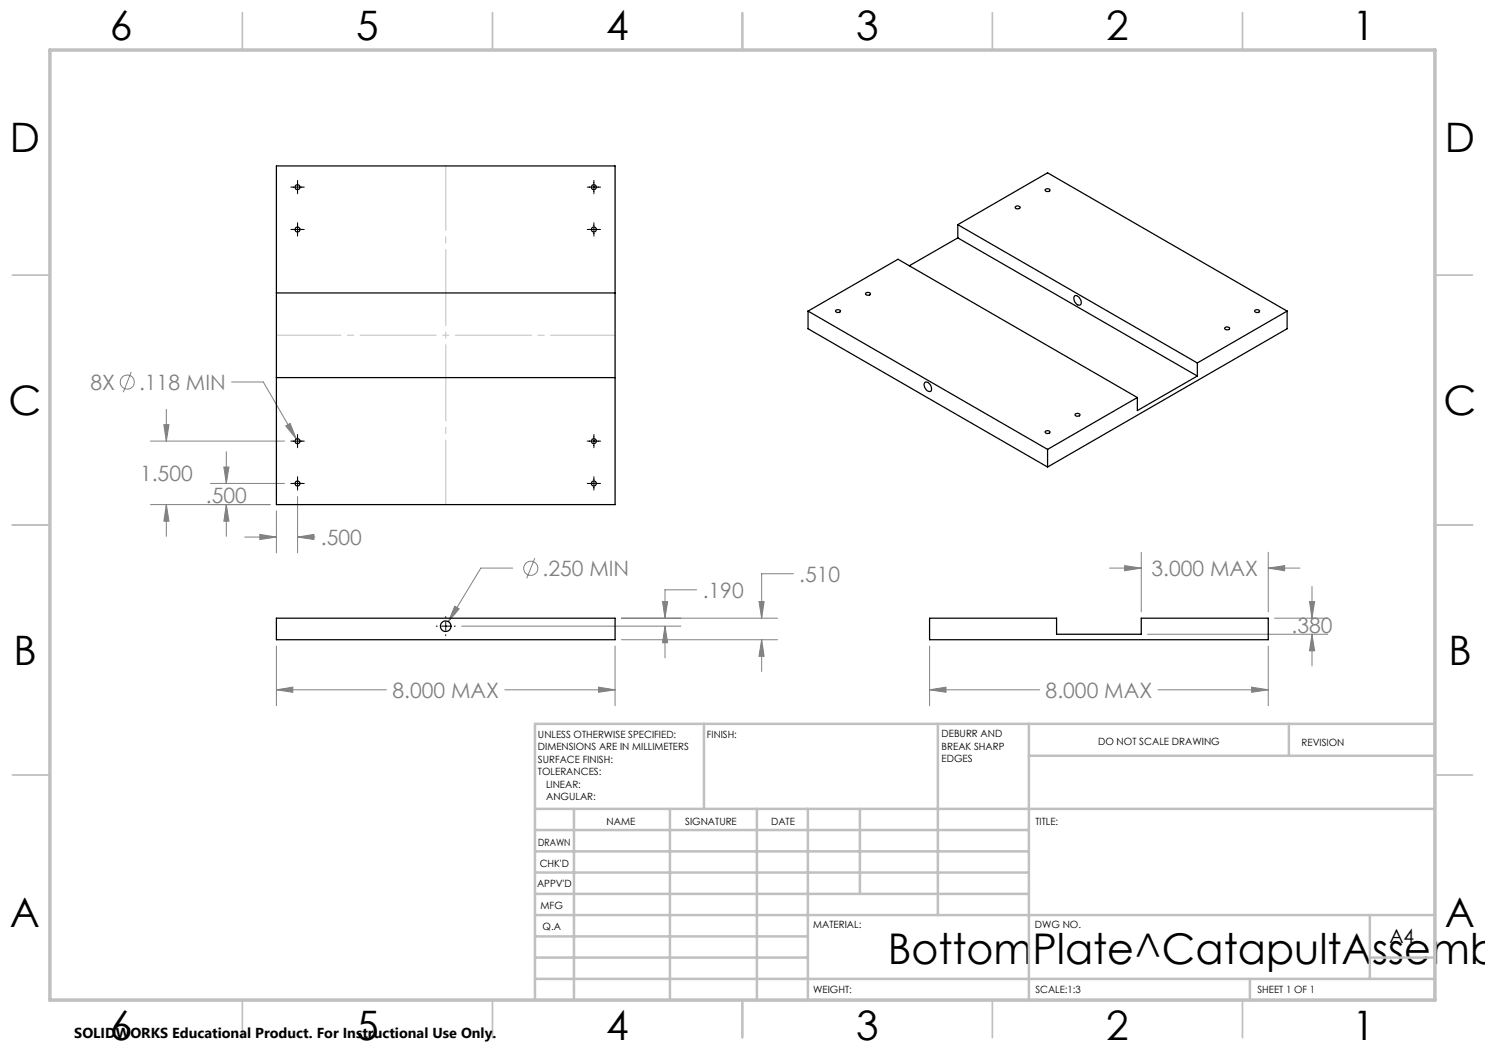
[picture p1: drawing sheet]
<svg xmlns="http://www.w3.org/2000/svg" width="297mm" height="210mm" viewBox="0 0 297 210" stroke-linecap="round" stroke-linejoin="round" font-family="sans-serif">
<g fill="none" stroke="#808080" stroke-width=".2">
<path d="M26.2 74.4l-1.5 4M46.3 76.4h6.4l6.6 11.4M30.1 88.2h26.8M32.8 84.9h1l-.5 3.3zM33.3 81.9v6.3M42.1 96.7h14.8M44.8 93.4h1l-.5 3.3zM45.3 90.3v6.4M57.2 85.2l.8-.5 1.3 3.1zM59.5 99.3v11.3M30.1 100.9h23.9M33.3 100.9v6.4"/>
<path d="M33.3 100.9l.5 3.3h-1zM45.3 100.9v6.4M45.3 100.9l.5 3.3h-1zM48.9 107.4h6.4M52 106.9l3.3 .5-3.3 .5zM55.3 102.2v8.4M59.5 107.4h3.5M59.5 107.4l3.3-.5v1zM102.5 113.6h-6.3l-6.5 10.7M107 111.6l-1.7 4.1M139.3 118h-6.3v5.6M158.7 114.8h-6.4v8.8"/>
<path d="M221.9 113.6h6.3M224.9 113.1l3.3 .5-3.3 .6zM228.2 110.4v12M253.6 113.6h6.4M253.6 110.4v12M253.6 113.6l3.3-.5v1.1zM262.4 117.3v6.3M55.3 129.2v11.9M55.3 138h22M55.3 138l3.3-.6v1.1zM90.9 121.2l.9 .6-2.1 2.5zM92.3 125.2h43.9"/>
<path d="M101 138h22M119.7 137.4l3.3 .6-3.3 .5zM123 129.2v11.9M124.3 127.9h31.2M124.3 123.6h31.2M132.5 120.3h1l-.5 3.3zM133 125.2v6.4M133 125.2l.5 3.3h-1zM151.8 120.3h1l-.5 3.3zM152.3 127.9v6.4M152.3 127.9l.5 3.4h-1zM185.9 138l3.3-.6v1.1z"/>
<path d="M185.9 138h22M185.9 129.2v11.9M229.5 126.9h36.1M231.6 138h22M250.3 137.4l3.3 .6-3.3 .5zM253.6 129.2v11.9M254.9 123.6h10.7M261.9 120.3h1l-.5 3.3zM262.4 126.9l.5 3.3h-1zM262.4 126.9v6.3"/>
<circle cx="25.5" cy="76.4" r="1.41"/>
<circle cx="106.2" cy="113.7" r="1.41"/>
</g>
<g fill="none" stroke="#000" stroke-width=".2">
<path d="M58.2 37.4h2.7M59.5 36.1v2.7M117.4 37.4h2.7M118.8 36.1v2.7M58.2 45.9h2.7M59.5 44.5v2.7M117.4 45.9h2.7M118.8 44.5v2.7M58.2 96.7h2.7M58.2 88.2h2.7M59.5 86.9v2.7M59.5 95.3v2.7"/>
<path d="M117.4 96.7h2.7M117.4 88.2h2.7M118.8 86.9v2.7M118.8 95.3v2.7M87.2 125.2h.3M88.3 125.2h1.7M89.1 123.3v.2M89.1 124.4v1.7M89.1 126.9v.2M90.8 125.2h.3"/>
</g>
<path d="M89.2 33.2v67.7M123 67h-67.7" fill="none" stroke="#c0c0c0" stroke-width=".2" stroke-dasharray="15.2 1.3 1.3 1.3" stroke-dashoffset="2.3"/>
<g fill="none" stroke="#c0c0c0" stroke-width=".35">
<path d="M48.5 2.5v7.5M98.5 2.5v7.5M148.5 2.5v7.5M198.5 2.5v7.5M248.5 2.5v7.5M2.5 55h7.5M287 55h7.5M2.5 105h7.5M287 105h7.5M2.5 155h7.5M287 155h7.5M48.5 200v7.5"/>
<path d="M98.5 200v7.5M148.5 200v7.5M198.5 200v7.5M248.5 200v7.5"/>
</g>
<g fill="none" stroke="#c0c0c0" stroke-width=".5">
<path d="M140.8 144.8v17M187.6 144.8v38.2M205.8 144.8v55.2M205.8 151.2h81.2M257.8 144.8v6.4M287 144.8h-180v55.2M107 161.8h180M107 178.8h98.8M107 174.5h98.8M107 170.3h98.8M107 166h98.8M114.8 161.8v38.2"/>
<path d="M134 161.8v38.2M151.4 161.8v38.2M161.6 161.8v38.2M172 161.8v17M107 195.8h180M107 191.5h54.6M107 187.3h54.6M107 183h180M250 195.8v4.2M274 191.5h13M274 183v12.8"/>
</g>
<path d="M10 10h277v190h-277z" fill="none" stroke="#c0c0c0" stroke-width=".7"/>
<path d="M152.3 127.9l.5 3.4h-1zM151.8 120.3h1l-.5 3.3zM132.5 120.3h1l-.5 3.3zM133 125.2l.5 3.3h-1zM119.7 137.4l3.3 .6-3.3 .5zM55.3 138l3.3-.6v1.1zM90.9 121.2l-1.2 3.1 2.1-2.5zM44.8 93.4h1l-.5 3.3zM45.3 100.9l.5 3.3h-1zM59.5 107.4l3.3-.5v1zM52 106.9l3.3 .5-3.3 .5zM32.8 84.9h1l-.5 3.3zM33.3 100.9l.5 3.3h-1zM57.2 85.2l2.1 2.6-1.3-3.1zM250.3 137.4l3.3 .6-3.3 .5zM185.9 138l3.3-.6v1.1zM224.9 113.1l3.3 .5-3.3 .6zM253.6 113.6l3.3-.5v1.1zM262.4 126.9l.5 3.3h-1zM261.9 120.3h1l-.5 3.3z" fill="#808080"/>
<g fill="none" stroke="#000" stroke-width=".25">
<path d="M55.3 33.2h67.7v67.7h-67.7zM209 38a.53 .53 0 0 1 .6-.3 .53 .53 0 0 1 .4 .5 .57 .57 0 0 1-1-.2zM55.3 58.6h67.7M173.2 58.6a.51 .51 0 0 1 .5-.2 .51 .51 0 0 1 .4 .5 .54 .54 0 0 1-.6 .2 .54 .54 0 0 1-.4-.4zM191.6 47.6l47.9 27.6M191.6 47.6l-9.7 5.6M191.6 44.9l47.9 27.7M191.6 44.9v2.7M191.6 44.9l17.9-10.3 47.9 27.6M203.1 41.4a.5 .5 0 0 1 .5-.2 .5 .5 0 0 1 .4 .4 .54 .54 0 0 1-.9-.2zM214.9 59.2a1.23 1.23 0 0 1 1.3 1.6 .71 .71 0 0 1-.7 .2 .71 .71 0 0 1-.5-.6l-.2-.7zM55.3 75.5h67.7"/>
<path d="M161.6 62.2l47.9 27.7M161.6 62.2l18-10.4 47.9 27.7M161.6 62.2v3.5l47.9 27.7M167.2 62a.51 .51 0 0 1 .5-.1 .51 .51 0 0 1 .4 .4 .55 .55 0 0 1-1-.1zM185 76.5a1.18 1.18 0 0 1 1.3 1.5 .65 .65 0 0 1-.7 .3 .65 .65 0 0 1-.5-.6l-.3-.7zM227.5 79.5l-18 10.4M239.5 75.2l-12 6.9v-2.6M239.5 72.6v2.6M244.9 65.6a.61 .61 0 0 1 1 .1 .55 .55 0 0 1-.5 .3 .55 .55 0 0 1-.5-.4zM251 62a.51 .51 0 0 1 .5-.1 .51 .51 0 0 1 .4 .4 .47 .47 0 0 1-.6 .2 .47 .47 0 0 1-.3-.5zM257.4 62.2l-17.9 10.4M257.4 62.2v3.5l-47.9 27.7"/>
<path d="M209.1 86.2a.51 .51 0 0 1 .5-.1 .51 .51 0 0 1 .4 .4 .55 .55 0 0 1-1-.1zM209.5 89.9v3.5M215.1 82.8a.51 .51 0 0 1 .5-.2 .51 .51 0 0 1 .4 .5 .54 .54 0 0 1-.6 .2 .54 .54 0 0 1-.4-.4zM55.3 123.6h67.7v4.3h-67.7zM185.9 123.6h25.4v3.3h16.9v-3.3h25.4v4.3h-67.7z"/>
<circle cx="59.5" cy="37.4" r=".5"/>
<circle cx="118.8" cy="37.4" r=".5"/>
<circle cx="59.5" cy="45.9" r=".5"/>
<circle cx="118.8" cy="45.9" r=".5"/>
<circle cx="59.5" cy="88.2" r=".5"/>
<circle cx="59.5" cy="96.7" r=".5"/>
<circle cx="118.8" cy="88.2" r=".5"/>
<circle cx="118.8" cy="96.7" r=".5"/>
<circle cx="89.1" cy="125.2" r="1.07"/>
</g>
<text font-size="8.5" x="177.5" y="192.7">BottomPlate^CatapultAssemb</text>
<g font-size="8.1">
<text x="22" y="8">6</text>
<text x="71.2" y="8">5</text>
<text x="121.2" y="8">4</text>
<text x="171.3" y="8">3</text>
<text x="221.3" y="8">2</text>
<text x="270.5" y="8">1</text>
<text x="2" y="30.5">D</text>
<text x="289" y="30.5">D</text>
<text x="1.7" y="83">C</text>
<text x="288.7" y="83">C</text>
<text x="2.7" y="133">B</text>
<text x="289.7" y="133">B</text>
<text x="2" y="185.5">A</text>
<text x="289" y="185.5">A</text>
<text x="22" y="208">6</text>
<text x="71.2" y="208">5</text>
<text x="121.2" y="208">4</text>
<text x="171.3" y="208">3</text>
<text x="221.3" y="208">2</text>
<text x="270.5" y="208">1</text>
</g>
<g font-size="4.2" fill="#808080">
<text x="18.1" y="78">8X</text>
<text x="27.8" y="78">.118 MIN</text>
<text x="28" y="96.2">1.500</text>
<text x="41.2" y="100.5">.500</text>
<text x="64.2" y="109">.500</text>
<text x="108.5" y="115.2">.250 MIN</text>
<text x="140.5" y="119.5">.190</text>
<text x="159.9" y="116.3">.510</text>
<text x="230.3" y="115.2">3.000 MAX</text>
<text x="258.3" y="126.5">.380</text>
<text x="78.5" y="139.5">8.000 MAX</text>
<text x="209.1" y="139.5">8.000 MAX</text>
</g>
<text font-size="3.9" x="277.9" y="188.5">A4</text>
<text font-size="2.9" x="14.9" y="207.6">SOLIDWORKS Educational Product. For Instructional Use Only.</text>
<g font-size="2">
<text x="107.6" y="147.6">UNLESS OTHERWISE SPECIFIED:</text>
<text x="141.4" y="147.6">FINISH:</text>
<text x="188.3" y="147.5">DEBURR AND</text>
<text x="188.3" y="150">BREAK SHARP</text>
<text x="219.6" y="149">DO NOT SCALE DRAWING</text>
<text x="260.3" y="149.2">REVISION</text>
<text x="107.6" y="150.1">DIMENSIONS ARE IN MILLIMETERS</text>
<text x="107.6" y="152.6">SURFACE FINISH:</text>
<text x="107.6" y="155.1">TOLERANCES:</text>
<text x="188.3" y="152.5">EDGES</text>
<text x="109.2" y="157.6">LINEAR:</text>
<text x="109.2" y="160.1">ANGULAR:</text>
<text x="121.3" y="165">NAME</text>
<text x="137" y="164.9">SIGNATURE</text>
<text x="154.2" y="164.9">DATE</text>
<text x="207.1" y="164.9">TITLE:</text>
<text x="107.6" y="169.1">DRAWN</text>
<text x="107.9" y="173.3">CHK'D</text>
<text x="107.4" y="177.4">APPV'D</text>
<text x="108.1" y="181.8">MFG</text>
<text x="108.5" y="186">Q.A</text>
<text x="162.6" y="185.5">MATERIAL:</text>
<text x="207" y="185.5">DWG NO.</text>
<text x="162.6" y="198.5">WEIGHT:</text>
<text x="207.1" y="198.6">SCALE:1:3</text>
<text x="251.5" y="198.6">SHEET 1 OF 1</text>
</g>
</svg>
